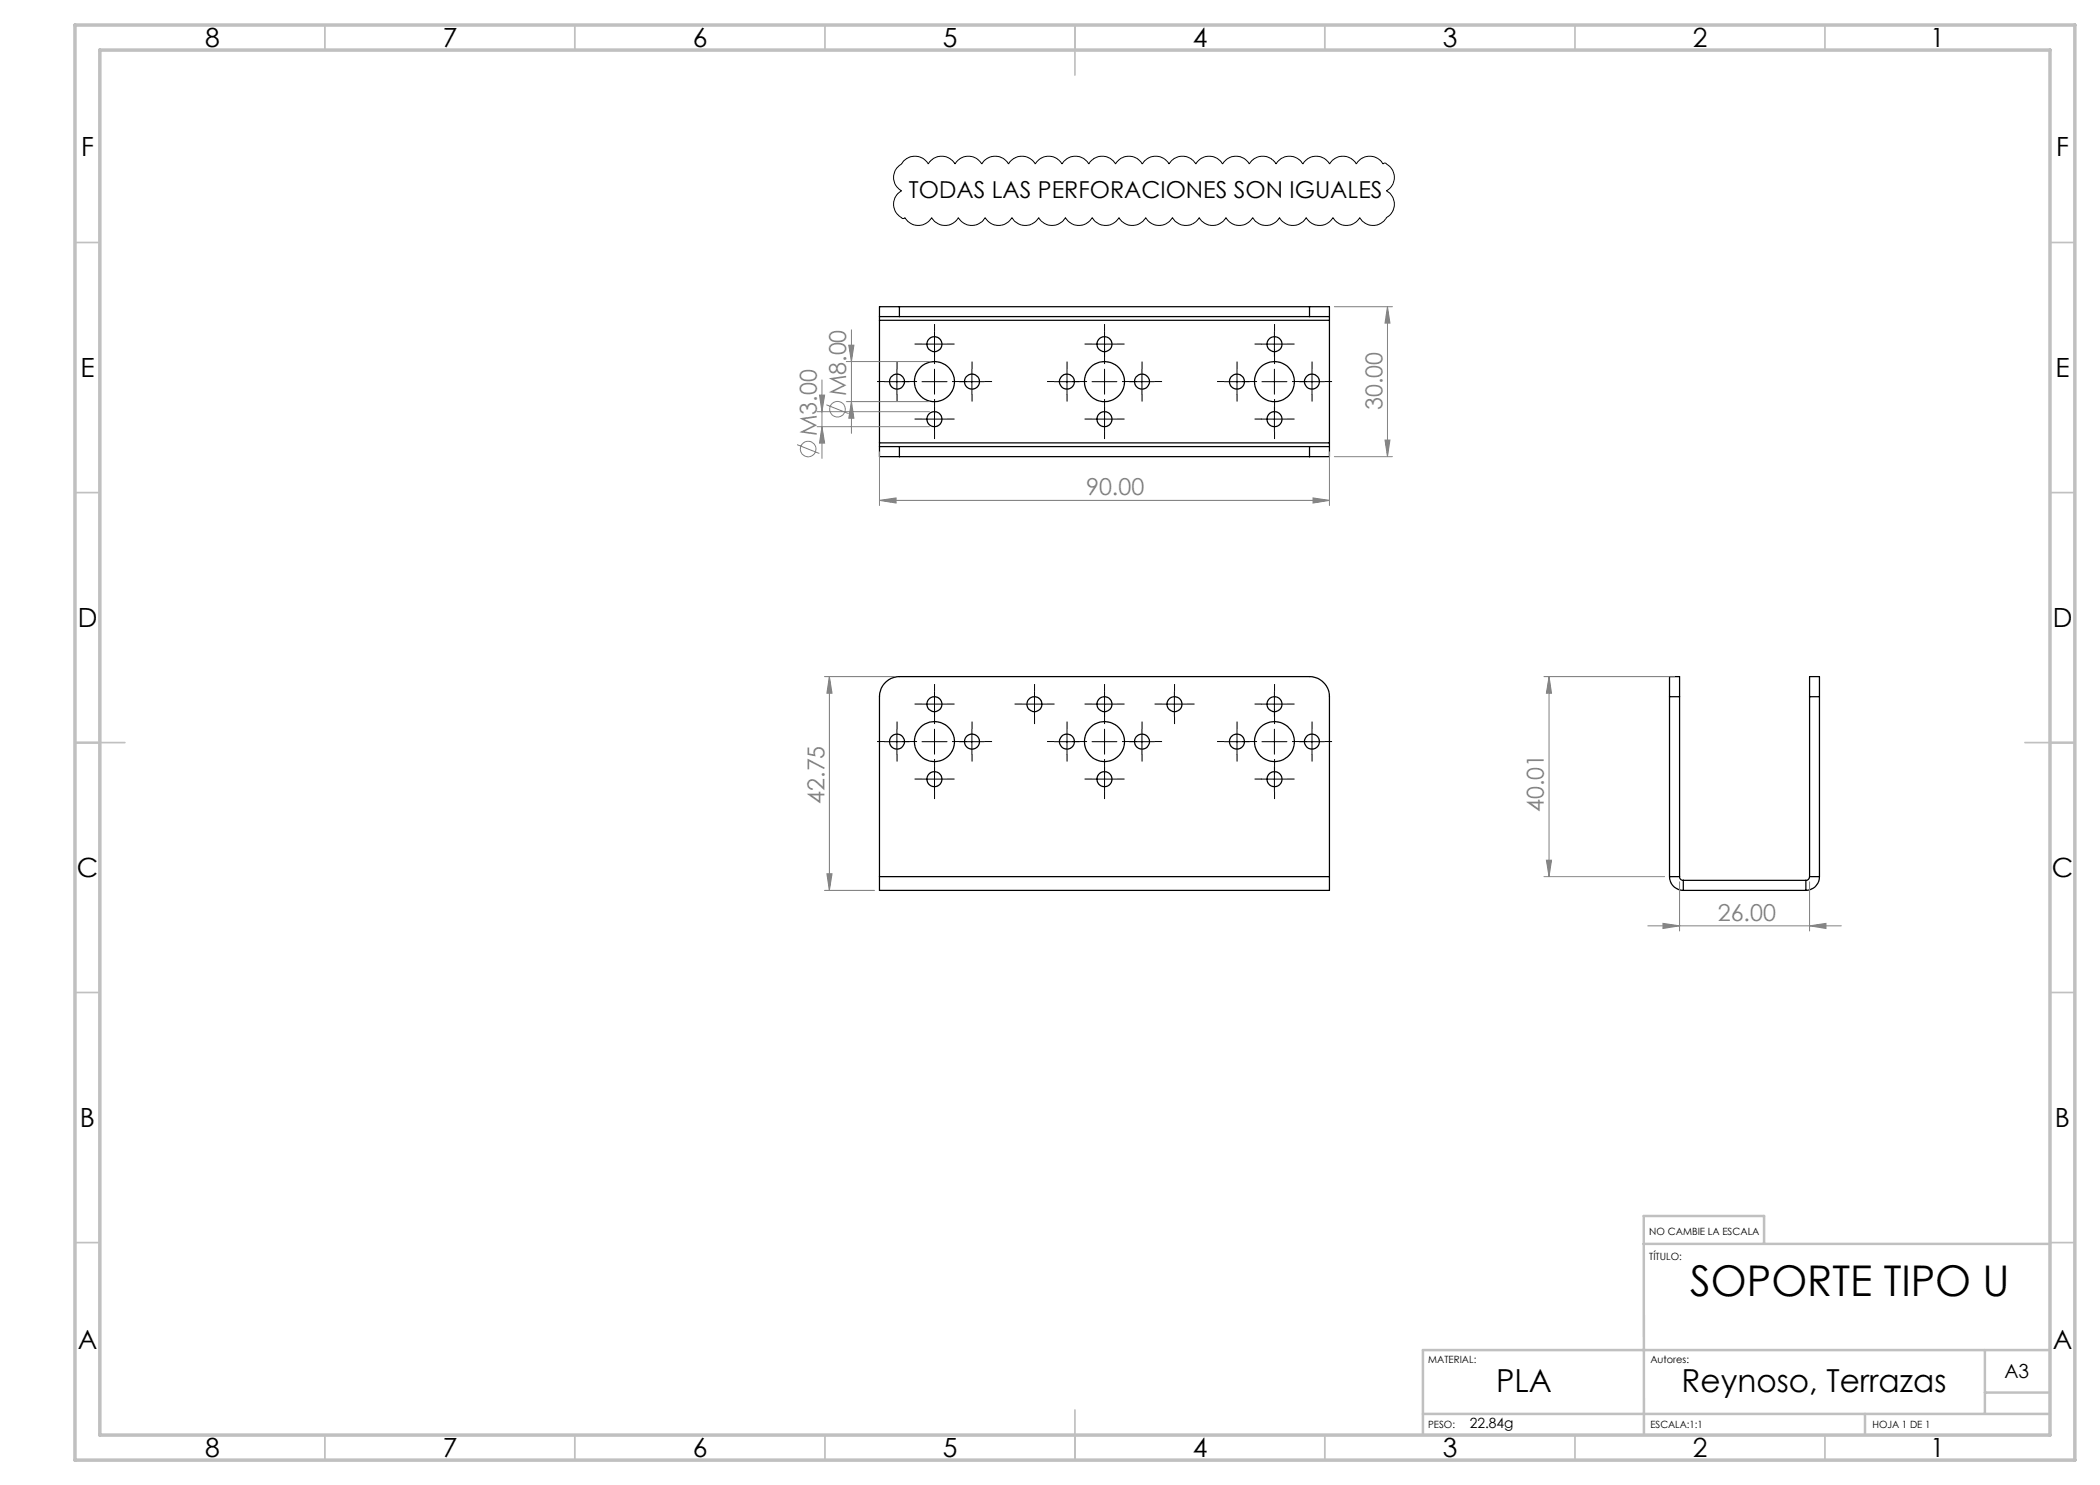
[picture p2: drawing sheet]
<svg xmlns="http://www.w3.org/2000/svg" width="420mm" height="297mm" viewBox="0 0 420 297" stroke-linecap="round" stroke-linejoin="round" font-family="sans-serif">
<g fill="none" stroke="#000" stroke-width=".25">
<path d="M175.9 63.3h4M175.9 63.3v.8M175.9 64.1v24.5M175.9 64.1h90M179.9 61.3h-4v2M179.9 61.3v2M179.9 61.3h82M179.9 63.3h82M261.9 61.3h4v2M261.9 63.3h4M261.9 61.3v2M265.9 63.3v.8"/>
<path d="M265.9 64.1v24.5M175.9 89.3v2h4M175.9 89.3h4M175.9 88.6v.7M175.9 88.6h90M179.9 89.3v2M179.9 91.3h82M179.9 89.3h82M261.9 89.3h4M261.9 89.3v2M265.9 89.3v2h-4M265.9 88.6v.7"/>
<path d="M333.9 139.3v-4h2v4M333.9 139.3h2M333.9 139.3v36M335.9 139.3v36M361.9 139.3v-4h2v4M361.9 139.3h2M361.9 139.3v36M363.9 139.3v36M175.9 175.3v2.8h90v-2.8M175.9 175.3v-36a4 4 0 0 1 4-4h82a4 4 0 0 1 4 4v36M175.9 175.3h90M333.9 175.3a2.74 2.74 0 0 0 2.8 2.8"/>
<path d="M333.9 175.3h2M335.9 175.3a.72 .72 0 0 0 .8 .8M336.7 178.1h24.5M336.7 176.1v2M336.7 176.1h24.5M361.2 176.1v2M361.9 175.3a.72 .72 0 0 1-.7 .8M361.9 175.3h2M363.9 175.3a2.74 2.74 0 0 1-2.7 2.8"/>
<circle cx="179.4" cy="76.3" r="1.49"/>
<circle cx="186.9" cy="68.8" r="1.49"/>
<circle cx="186.9" cy="76.3" r="4"/>
<circle cx="194.4" cy="76.3" r="1.49"/>
<circle cx="213.4" cy="76.3" r="1.49"/>
<circle cx="220.9" cy="68.8" r="1.49"/>
<circle cx="220.9" cy="76.3" r="4"/>
<circle cx="228.4" cy="76.3" r="1.49"/>
<circle cx="247.4" cy="76.3" r="1.49"/>
<circle cx="254.9" cy="68.8" r="1.49"/>
<circle cx="254.9" cy="76.3" r="4"/>
<circle cx="262.4" cy="76.3" r="1.49"/>
<circle cx="186.9" cy="83.8" r="1.5"/>
<circle cx="220.9" cy="83.8" r="1.5"/>
<circle cx="254.9" cy="83.8" r="1.5"/>
<circle cx="179.4" cy="148.3" r="1.5"/>
<circle cx="186.9" cy="148.3" r="4"/>
<circle cx="186.9" cy="140.8" r="1.49"/>
<circle cx="186.9" cy="155.8" r="1.5"/>
<circle cx="194.4" cy="148.3" r="1.5"/>
<circle cx="206.9" cy="140.8" r="1.49"/>
<circle cx="213.4" cy="148.3" r="1.5"/>
<circle cx="220.9" cy="148.3" r="4"/>
<circle cx="220.9" cy="140.8" r="1.49"/>
<circle cx="220.9" cy="155.8" r="1.5"/>
<circle cx="228.4" cy="148.3" r="1.5"/>
<circle cx="234.9" cy="140.8" r="1.49"/>
<circle cx="247.4" cy="148.3" r="1.5"/>
<circle cx="254.9" cy="148.3" r="4"/>
<circle cx="254.9" cy="140.8" r="1.49"/>
<circle cx="254.9" cy="155.8" r="1.5"/>
<circle cx="262.4" cy="148.3" r="1.5"/>
</g>
<g fill="none" stroke="#808080" stroke-width=".2">
<path d="M163.9 79h1l-.5 3.3zM164.4 76v15.7M169.3 72.3h16.6M169.8 69h1l-.5 3.3zM170.3 66v20.7M266.9 61.3h11.6M277.5 61.3v30M277.5 61.3l.5 3.3h-1zM159.4 88.9l4.5 1.8M163.4 82.3h22.5M163.4 85.3h22.5M164.4 85.3l.5 3.3h-1z"/>
<path d="M165.3 81l4.4 1.7M169.3 80.3h16.6M170.3 80.3l.5 3.3h-1zM175.9 90.3v10.8M262.6 99.6l3.3 .5-3.3 .5zM265.9 90.3v10.8M266.9 91.3h11.6M277 88h1l-.5 3.3zM175.9 100.1l3.3-.5v1zM175.9 100.1h90M164.9 135.3h14M165.9 135.3v42.8"/>
<path d="M165.9 135.3l.5 3.3h-1zM308.8 135.3h26.1M309.8 135.3v40M309.8 135.3l.5 3.3h-1zM164.9 178.1h10M165.4 174.8h1l-.5 3.3zM308.8 175.3h24.1M309.3 172h1l-.5 3.3zM335.9 176.4v9.8M361.9 176.4v9.8M329.6 185.2h38.7M332.6 184.7l3.3 .5-3.3 .5z"/>
<path d="M361.9 185.2l3.3-.5v1z"/>
<circle cx="161.6" cy="89.8" r="1.55"/>
<circle cx="167.5" cy="81.8" r="1.55"/>
</g>
<g fill="none" stroke="#000" stroke-width=".2">
<path d="M180.7 32.2a3.1 3.1 0 0 1 5 .6 3.1 3.1 0 0 1 5.3 0 3.1 3.1 0 0 1 5.4 0 3.1 3.1 0 0 1 5.3 0 3.1 3.1 0 0 1 5.3 0 3.1 3.1 0 0 1 5.4 0 3.1 3.1 0 0 1 5.4 0 3.1 3.1 0 0 1 5.3 0 3.1 3.1 0 0 1 5.4 0 3.1 3.1 0 0 1 5.3 0 3.1 3.1 0 0 1 5.3 0 3.1 3.1 0 0 1 5.4 0 3.1 3.1 0 0 1 5.4 0 3.1 3.1 0 0 1 5.3 0 3.1 3.1 0 0 1 5.4 0 3.1 3.1 0 0 1 5.3 0 3.1 3.1 0 0 1 5.4 0 3.1 3.1 0 0 1 5.3 0l.2-.1a.56 .56 0 0 1 .7 .2 3 3 0 0 1-.2 5.3 3.1 3.1 0 0 1 0 5.3 3.1 3.1 0 0 1-5.3 0 3.1 3.1 0 0 1-5.4 0 3.1 3.1 0 0 1-5.4 0 3.1 3.1 0 0 1-5.3 0 3.1 3.1 0 0 1-5.4 0 3.1 3.1 0 0 1-5.3 0 3.1 3.1 0 0 1-5.3 0 3.1 3.1 0 0 1-5.4 0 3.1 3.1 0 0 1-5.4 0 3.1 3.1 0 0 1-5.3 0 3.1 3.1 0 0 1-5.4 0 3.1 3.1 0 0 1-5.3 0 3.1 3.1 0 0 1-5.3 0 3.1 3.1 0 0 1-5.4 0 3.1 3.1 0 0 1-5.4 0 3.1 3.1 0 0 1-5.3 0 3.1 3.1 0 0 1-5.4 0 3.1 3.1 0 0 1-5.3 0l-.1 .1a1.04 1.04 0 0 1-1.2-.5 3 3 0 0 1 .6-4.9 3.1 3.1 0 0 1 0-5.4zM176.9 76.3h5M179.4 73.8v5M184.4 76.3h5M184.4 68.8h5M186.9 66.3v5M186.9 73.8v5M191.9 76.3h5M194.4 73.8v5M210.9 76.3h5M213.4 73.8v5M218.4 76.3h5"/>
<path d="M218.4 68.8h5M220.9 66.3v5M220.9 73.8v5M225.9 76.3h5M228.4 73.8v5M244.9 76.3h5M247.4 73.8v5M252.4 76.3h5M252.4 68.8h5M254.9 66.3v5M254.9 73.8v5M259.9 76.3h5"/>
<path d="M262.4 73.8v5M184.4 83.8h5M186.9 81.3v5M218.4 83.8h5M220.9 81.3v5M252.4 83.8h5M254.9 81.3v5M186.9 138.3v5M206.9 138.3v5M220.9 138.3v5M234.9 138.3v5M254.9 138.3v5"/>
<path d="M176.9 148.3h5M179.4 145.8v5M184.4 148.3h5M184.4 155.8h5M184.4 140.8h5M186.9 145.8v5M186.9 153.3v5M191.9 148.3h5M194.4 145.8v5M204.4 140.8h5M210.9 148.3h5M213.4 145.8v5"/>
<path d="M218.4 148.3h5M218.4 155.8h5M218.4 140.8h5M220.9 145.8v5M220.9 153.3v5M225.9 148.3h5M228.4 145.8v5M232.4 140.8h5M244.9 148.3h5M247.4 145.8v5M252.4 148.3h5M252.4 155.8h5"/>
<path d="M252.4 140.8h5M254.9 145.8v5M254.9 153.3v5M259.9 148.3h5M262.4 145.8v5"/>
</g>
<g fill="none" stroke="#000" stroke-width=".2" stroke-dasharray="15.2 1.3 1.3 1.3" stroke-linecap="butt">
<path d="M176.9 76.3h-1.5M179.4 73.8v-1.5M179.4 78.8v1.5M181.9 76.3h-1.5M181.9 76.3h1.5M184.4 68.8h-1.5M186.9 71.3v-1.5M186.9 66.3v-1.5M186.9 71.3v1.5M189.4 68.8h1.5M191.9 76.3h1.5M191.9 76.3h-1.5"/>
<path d="M194.4 73.8v-1.5M194.4 78.8v1.5M196.9 76.3h1.5M210.9 76.3h-1.5M213.4 73.8v-1.5M213.4 78.8v1.5M215.9 76.3h-1.5M215.9 76.3h1.5M218.4 68.8h-1.5M220.9 71.3v-1.5M220.9 66.3v-1.5M220.9 71.3v1.5"/>
<path d="M223.4 68.8h1.5M225.9 76.3h1.5M225.9 76.3h-1.5M228.4 73.8v-1.5M228.4 78.8v1.5M230.9 76.3h1.5M244.9 76.3h-1.5M247.4 73.8v-1.5M247.4 78.8v1.5M249.9 76.3h-1.5M249.9 76.3h1.5M252.4 68.8h-1.5"/>
<path d="M254.9 71.3v-1.5M254.9 66.3v-1.5M254.9 71.3v1.5M257.4 68.8h1.5M259.9 76.3h1.5M259.9 76.3h-1.5M262.4 73.8v-1.5M262.4 78.8v1.5M264.9 76.3h1.5M184.4 83.8h-1.5M186.9 81.3v1.5M186.9 81.3v-1.5"/>
<path d="M186.9 86.3v1.5M189.4 83.8h1.5M218.4 83.8h-1.5M220.9 81.3v1.5M220.9 81.3v-1.5M220.9 86.3v1.5M223.4 83.8h1.5M252.4 83.8h-1.5M254.9 81.3v1.5M254.9 81.3v-1.5M254.9 86.3v1.5M257.4 83.8h1.5"/>
<path d="M186.9 138.3v-1.5M206.9 138.3v-1.5M220.9 138.3v-1.5M234.9 138.3v-1.5M254.9 138.3v-1.5M176.9 148.3h-1.5M179.4 145.8v-1.5M179.4 150.8v1.5M181.9 148.3h-1.5M181.9 148.3h1.5M184.4 155.8h-1.5M184.4 140.8h-1.5"/>
<path d="M186.9 143.3v-1.5M186.9 153.3v1.5M186.9 153.3v-1.5M186.9 158.3v1.5M186.9 143.3v1.5M189.4 155.8h1.5M189.4 140.8h1.5M191.9 148.3h1.5M191.9 148.3h-1.5M194.4 145.8v-1.5M194.4 150.8v1.5M196.9 148.3h1.5"/>
<path d="M204.4 140.8h-1.5M206.9 143.3v1.5M209.4 140.8h1.5M210.9 148.3h-1.5M213.4 145.8v-1.5M213.4 150.8v1.5M215.9 148.3h-1.5M215.9 148.3h1.5M218.4 155.8h-1.5M218.4 140.8h-1.5M220.9 143.3v-1.5M220.9 153.3v1.5"/>
<path d="M220.9 153.3v-1.5M220.9 158.3v1.5M220.9 143.3v1.5M223.4 155.8h1.5M223.4 140.8h1.5M225.9 148.3h1.5M225.9 148.3h-1.5M228.4 145.8v-1.5M228.4 150.8v1.5M230.9 148.3h1.5M232.4 140.8h-1.5M234.9 143.3v1.5"/>
<path d="M237.4 140.8h1.5M244.9 148.3h-1.5M247.4 145.8v-1.5M247.4 150.8v1.5M249.9 148.3h-1.5M249.9 148.3h1.5M252.4 155.8h-1.5M252.4 140.8h-1.5M254.9 143.3v-1.5M254.9 153.3v1.5M254.9 153.3v-1.5M254.9 158.3v1.5"/>
<path d="M254.9 143.3v1.5M257.4 155.8h1.5M257.4 140.8h1.5M259.9 148.3h1.5M259.9 148.3h-1.5M262.4 145.8v-1.5M262.4 150.8v1.5M264.9 148.3h1.5"/>
</g>
<g fill="none" stroke="#c0c0c0" stroke-width=".35">
<path d="M65 5v5M115 5v5M165 5v5M215 5v10M265 5v5M315 5v5M365 5v5M15 48.5h5M410 48.5h5M15 98.5h5M410 98.5h5M15 148.5h10"/>
<path d="M405 148.5h10M15 198.5h5M410 198.5h5M15 248.5h5M410 248.5h5M65 287v5M115 287v5M165 287v5M215 282v10M265 287v5M315 287v5M365 287v5"/>
</g>
<path d="M328.8 248.8h81.2M328.8 248.8v-5.6h24v5.6M328.8 248.8v38.2M397 270v12.8M397 278.5h13M410 270h-125.4v17M284.6 282.8h125.4M373 282.8v4.2" fill="none" stroke="#c0c0c0" stroke-width=".5"/>
<path d="M15 5h400v287h-400zM20 10h390v277h-390z" fill="none" stroke="#c0c0c0" stroke-width=".7"/>
<g fill="#808080">
<path d="M332.6 184.7l3.3 .5-3.3 .5zM361.9 185.2l3.3-.5v1z"/>
<path d="M309.8 135.3l.5 3.3h-1zM309.3 172h1l-.5 3.3zM277.5 61.3l.5 3.3h-1zM277 88h1l-.5 3.3z"/>
<path d="M165.9 135.3l.5 3.3h-1zM165.4 174.8h1l-.5 3.3zM169.8 69h1l-.5 3.3zM170.3 80.3l.5 3.3h-1zM163.9 79h1l-.5 3.3zM164.4 85.3l.5 3.3h-1z"/>
<path d="M175.9 100.1l3.3-.5v1zM262.6 99.6l3.3 .5-3.3 .5z"/>
</g>
<text font-size="8.5" x="338" y="259.3">SOPORTE TIPO U</text>
<g font-size="6.3">
<text x="299.2" y="278.4">PLA</text>
<text x="336.3" y="278.4">Reynoso, Terrazas</text>
</g>
<g font-size="5.3">
<text x="41" y="9.5">8</text>
<text x="88.5" y="9.5">7</text>
<text x="138.5" y="9.5">6</text>
<text x="188.5" y="9.5">5</text>
<text x="238.5" y="9.5">4</text>
<text x="288.5" y="9.5">3</text>
<text x="338.5" y="9.5">2</text>
<text x="386" y="9.5">1</text>
<text x="16.2" y="31.3">F</text>
<text x="411.2" y="31.3">F</text>
<text x="16.1" y="75.5">E</text>
<text x="411.1" y="75.5">E</text>
<text x="15.5" y="125.5">D</text>
<text x="410.5" y="125.5">D</text>
<text x="15.4" y="175.5">C</text>
<text x="410.4" y="175.5">C</text>
<text x="16" y="225.5">B</text>
<text x="411" y="225.5">B</text>
<text x="15.5" y="269.8">A</text>
<text x="410.5" y="269.8">A</text>
<text x="41" y="291.5">8</text>
<text x="88.5" y="291.5">7</text>
<text x="138.5" y="291.5">6</text>
<text x="188.5" y="291.5">5</text>
<text x="238.5" y="291.5">4</text>
<text x="288.5" y="291.5">3</text>
<text x="338.5" y="291.5">2</text>
<text x="386" y="291.5">1</text>
</g>
<text font-size="4.7" x="181.8" y="39.6">TODAS LAS PERFORACIONES SON IGUALES</text>
<g font-size="4.7" fill="#808080">
<text x="169.2" y="79.3" transform="rotate(-90 169.2 79.3)">M8.00</text>
<text x="276.5" y="82" transform="rotate(-90 276.5 82)">30.00</text>
<text x="163.4" y="87.2" transform="rotate(-90 163.4 87.2)">M3.00</text>
<text x="217.2" y="99.1">90.00</text>
<text x="164.9" y="160.8" transform="rotate(-90 164.9 160.8)">42.75</text>
<text x="308.8" y="162.4" transform="rotate(-90 308.8 162.4)">40.01</text>
<text x="343.6" y="184.1">26.00</text>
</g>
<text font-size="3.9" x="400.9" y="275.5">A3</text>
<text font-size="2.8" x="294" y="285.6">22.84g</text>
<g font-size="2">
<text x="329.9" y="247">NO CAMBIE LA ESCALA</text>
<text x="329.9" y="251.9">TÍTULO:</text>
<text x="285.6" y="272.5">MATERIAL:</text>
<text x="330.1" y="272.5">Autores:</text>
<text x="285.6" y="285.5">PESO:</text>
<text x="330.1" y="285.6">ESCALA:1:1</text>
<text x="374.5" y="285.6">HOJA 1 DE 1</text>
</g>
</svg>
